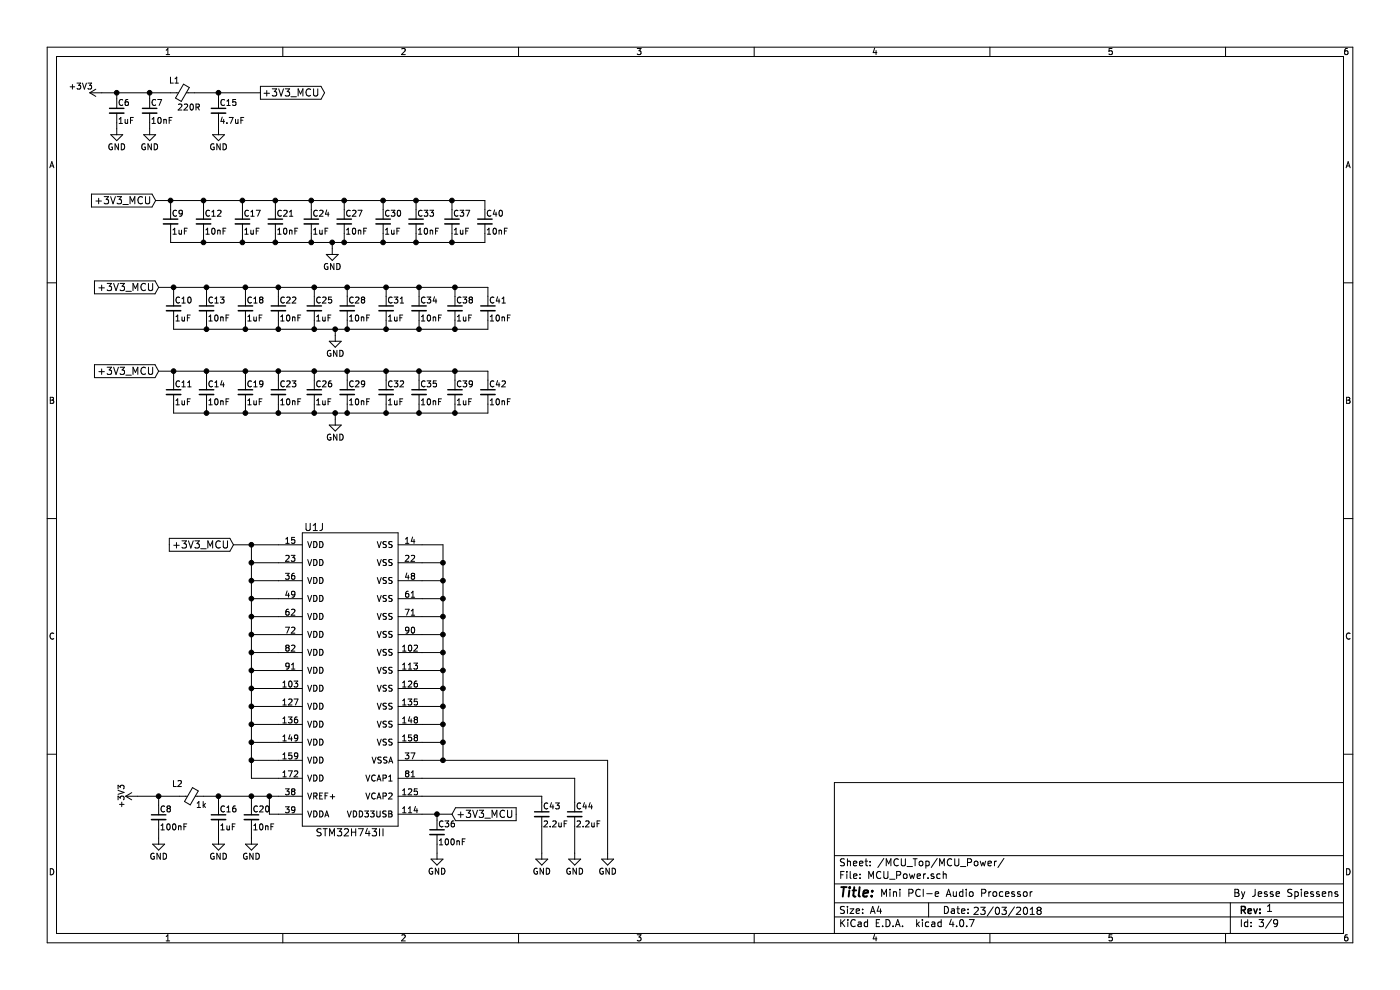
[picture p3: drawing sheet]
EESchema Schematic File Version 2
LIBS:power
LIBS:device
LIBS:switches
LIBS:relays
LIBS:motors
LIBS:transistors
LIBS:conn
LIBS:linear
LIBS:regul
LIBS:74xx
LIBS:cmos4000
LIBS:adc-dac
LIBS:memory
LIBS:xilinx
LIBS:microcontrollers
LIBS:dsp
LIBS:microchip
LIBS:analog_switches
LIBS:motorola
LIBS:texas
LIBS:intel
LIBS:audio
LIBS:interface
LIBS:digital-audio
LIBS:philips
LIBS:display
LIBS:cypress
LIBS:siliconi
LIBS:opto
LIBS:atmel
LIBS:contrib
LIBS:valves
LIBS:STM32
LIBS:SDRAM
LIBS:CODEC
LIBS:TVS_ARRAY
LIBS:BUCK
LIBS:LDO
LIBS:BOOST
LIBS:CONNECTOR
LIBS:POWER_SW
LIBS:EMI_GASKET
LIBS:LED
LIBS:Main board-cache
EELAYER 25 0
EELAYER END
$Descr A4 11693 8268
encoding utf-8
Sheet 3 9
Title ""
Date ""
Rev ""
Comp ""
Comment1 ""
Comment2 ""
Comment3 ""
Comment4 ""
$EndDescr
$Comp
L STM32H743II U1
U 10 1
P 2925 5650
F 0 "U1" H 2625 6900 60  0000 C CNN
F 1 "STM32H743II" H 2925 4350 60  0000 C CNN
F 2 "" H 2925 4350 60  0001 C CNN
F 3 "" H 2925 4350 60  0001 C CNN
	10   2925 5650
	1    0    0    -1  
$EndComp
$Comp
L +3V3 #PWR13
U 1 1
P 850 775
F 0 "#PWR13" H 850 625 50  0001 C CNN
F 1 "+3V3" V 900 950 50  0000 C CNN
F 2 "" H 850 775 50  0001 C CNN
F 3 "" H 850 775 50  0001 C CNN
	1    850  775 
	0    -1   -1   0   
$EndComp
$Comp
L Ferrite_Bead_Small L1
U 1 1
P 1525 775
F 0 "L1" V 1625 800 50  0000 L CNN
F 1 "220R" V 1400 625 50  0000 L CNN
F 2 "" V 1455 775 50  0001 C CNN
F 3 "" H 1525 775 50  0001 C CNN
	1    1525 775 
	0    -1   -1   0   
$EndComp
$Comp
L C_Small C6
U 1 1
P 975 925
F 0 "C6" H 985 995 50  0000 L CNN
F 1 "1uF" H 985 845 50  0000 L CNN
F 2 "" H 975 925 50  0001 C CNN
F 3 "" H 975 925 50  0001 C CNN
	1    975  925 
	1    0    0    -1  
$EndComp
$Comp
L C_Small C7
U 1 1
P 1250 925
F 0 "C7" H 1260 995 50  0000 L CNN
F 1 "10nF" H 1260 845 50  0000 L CNN
F 2 "" H 1250 925 50  0001 C CNN
F 3 "" H 1250 925 50  0001 C CNN
	1    1250 925 
	1    0    0    -1  
$EndComp
Wire Wire Line
	850  775  1425 775 
Wire Wire Line
	975  775  975  825 
Wire Wire Line
	1250 775  1250 825 
Connection ~ 975  775 
Connection ~ 1250 775 
$Comp
L GND #PWR14
U 1 1
P 975 1075
F 0 "#PWR14" H 975 825 50  0001 C CNN
F 1 "GND" H 975 925 50  0000 C CNN
F 2 "" H 975 1075 50  0001 C CNN
F 3 "" H 975 1075 50  0001 C CNN
	1    975  1075
	1    0    0    -1  
$EndComp
$Comp
L GND #PWR16
U 1 1
P 1250 1075
F 0 "#PWR16" H 1250 825 50  0001 C CNN
F 1 "GND" H 1250 925 50  0000 C CNN
F 2 "" H 1250 1075 50  0001 C CNN
F 3 "" H 1250 1075 50  0001 C CNN
	1    1250 1075
	1    0    0    -1  
$EndComp
Wire Wire Line
	975  1025 975  1075
Wire Wire Line
	1250 1025 1250 1075
$Comp
L C_Small C15
U 1 1
P 1825 925
F 0 "C15" H 1835 995 50  0000 L CNN
F 1 "4.7uF" H 1835 845 50  0000 L CNN
F 2 "" H 1825 925 50  0001 C CNN
F 3 "" H 1825 925 50  0001 C CNN
	1    1825 925 
	1    0    0    -1  
$EndComp
Wire Wire Line
	1625 775  2175 775 
Wire Wire Line
	1825 775  1825 825 
$Comp
L GND #PWR18
U 1 1
P 1825 1075
F 0 "#PWR18" H 1825 825 50  0001 C CNN
F 1 "GND" H 1825 925 50  0000 C CNN
F 2 "" H 1825 1075 50  0001 C CNN
F 3 "" H 1825 1075 50  0001 C CNN
	1    1825 1075
	1    0    0    -1  
$EndComp
Wire Wire Line
	1825 1025 1825 1075
Text GLabel 2175 775  2    60   Output ~ 0
+3V3_MCU
Connection ~ 1825 775 
Text GLabel 1300 1675 0    60   Input ~ 0
+3V3_MCU
$Comp
L C_Small C9
U 1 1
P 1425 1850
F 0 "C9" H 1435 1920 50  0000 L CNN
F 1 "1uF" H 1435 1770 50  0000 L CNN
F 2 "" H 1425 1850 50  0001 C CNN
F 3 "" H 1425 1850 50  0001 C CNN
	1    1425 1850
	1    0    0    -1  
$EndComp
$Comp
L C_Small C12
U 1 1
P 1700 1850
F 0 "C12" H 1710 1920 50  0000 L CNN
F 1 "10nF" H 1710 1770 50  0000 L CNN
F 2 "" H 1700 1850 50  0001 C CNN
F 3 "" H 1700 1850 50  0001 C CNN
	1    1700 1850
	1    0    0    -1  
$EndComp
$Comp
L C_Small C17
U 1 1
P 2025 1850
F 0 "C17" H 2035 1920 50  0000 L CNN
F 1 "1uF" H 2035 1770 50  0000 L CNN
F 2 "" H 2025 1850 50  0001 C CNN
F 3 "" H 2025 1850 50  0001 C CNN
	1    2025 1850
	1    0    0    -1  
$EndComp
$Comp
L C_Small C21
U 1 1
P 2300 1850
F 0 "C21" H 2310 1920 50  0000 L CNN
F 1 "10nF" H 2310 1770 50  0000 L CNN
F 2 "" H 2300 1850 50  0001 C CNN
F 3 "" H 2300 1850 50  0001 C CNN
	1    2300 1850
	1    0    0    -1  
$EndComp
$Comp
L C_Small C24
U 1 1
P 2600 1850
F 0 "C24" H 2610 1920 50  0000 L CNN
F 1 "1uF" H 2610 1770 50  0000 L CNN
F 2 "" H 2600 1850 50  0001 C CNN
F 3 "" H 2600 1850 50  0001 C CNN
	1    2600 1850
	1    0    0    -1  
$EndComp
$Comp
L C_Small C27
U 1 1
P 2875 1850
F 0 "C27" H 2885 1920 50  0000 L CNN
F 1 "10nF" H 2885 1770 50  0000 L CNN
F 2 "" H 2875 1850 50  0001 C CNN
F 3 "" H 2875 1850 50  0001 C CNN
	1    2875 1850
	1    0    0    -1  
$EndComp
$Comp
L C_Small C30
U 1 1
P 3200 1850
F 0 "C30" H 3210 1920 50  0000 L CNN
F 1 "1uF" H 3210 1770 50  0000 L CNN
F 2 "" H 3200 1850 50  0001 C CNN
F 3 "" H 3200 1850 50  0001 C CNN
	1    3200 1850
	1    0    0    -1  
$EndComp
$Comp
L C_Small C33
U 1 1
P 3475 1850
F 0 "C33" H 3485 1920 50  0000 L CNN
F 1 "10nF" H 3485 1770 50  0000 L CNN
F 2 "" H 3475 1850 50  0001 C CNN
F 3 "" H 3475 1850 50  0001 C CNN
	1    3475 1850
	1    0    0    -1  
$EndComp
$Comp
L C_Small C37
U 1 1
P 3775 1850
F 0 "C37" H 3785 1920 50  0000 L CNN
F 1 "1uF" H 3785 1770 50  0000 L CNN
F 2 "" H 3775 1850 50  0001 C CNN
F 3 "" H 3775 1850 50  0001 C CNN
	1    3775 1850
	1    0    0    -1  
$EndComp
$Comp
L C_Small C40
U 1 1
P 4050 1850
F 0 "C40" H 4060 1920 50  0000 L CNN
F 1 "10nF" H 4060 1770 50  0000 L CNN
F 2 "" H 4050 1850 50  0001 C CNN
F 3 "" H 4050 1850 50  0001 C CNN
	1    4050 1850
	1    0    0    -1  
$EndComp
$Comp
L GND #PWR21
U 1 1
P 2775 2075
F 0 "#PWR21" H 2775 1825 50  0001 C CNN
F 1 "GND" H 2775 1925 50  0000 C CNN
F 2 "" H 2775 2075 50  0001 C CNN
F 3 "" H 2775 2075 50  0001 C CNN
	1    2775 2075
	1    0    0    -1  
$EndComp
Wire Wire Line
	1300 1675 4050 1675
Wire Wire Line
	4050 1675 4050 1750
Wire Wire Line
	3775 1750 3775 1675
Connection ~ 3775 1675
Wire Wire Line
	3475 1750 3475 1675
Connection ~ 3475 1675
Wire Wire Line
	3200 1750 3200 1675
Connection ~ 3200 1675
Wire Wire Line
	2875 1750 2875 1675
Connection ~ 2875 1675
Wire Wire Line
	2600 1750 2600 1675
Connection ~ 2600 1675
Wire Wire Line
	2300 1750 2300 1675
Connection ~ 2300 1675
Wire Wire Line
	2025 1750 2025 1675
Connection ~ 2025 1675
Wire Wire Line
	1700 1750 1700 1675
Connection ~ 1700 1675
Wire Wire Line
	1425 1750 1425 1675
Connection ~ 1425 1675
Wire Wire Line
	1425 1950 1425 2025
Wire Wire Line
	1425 2025 4050 2025
Wire Wire Line
	2775 2025 2775 2075
Wire Wire Line
	4050 2025 4050 1950
Connection ~ 2775 2025
Wire Wire Line
	3775 1950 3775 2025
Connection ~ 3775 2025
Wire Wire Line
	3475 1950 3475 2025
Connection ~ 3475 2025
Wire Wire Line
	3200 1950 3200 2025
Connection ~ 3200 2025
Wire Wire Line
	2875 1950 2875 2025
Connection ~ 2875 2025
Wire Wire Line
	2600 1950 2600 2025
Connection ~ 2600 2025
Wire Wire Line
	2300 1950 2300 2025
Connection ~ 2300 2025
Wire Wire Line
	2025 1950 2025 2025
Connection ~ 2025 2025
Wire Wire Line
	1700 1950 1700 2025
Connection ~ 1700 2025
Text GLabel 1325 2400 0    60   Input ~ 0
+3V3_MCU
$Comp
L C_Small C10
U 1 1
P 1450 2575
F 0 "C10" H 1460 2645 50  0000 L CNN
F 1 "1uF" H 1460 2495 50  0000 L CNN
F 2 "" H 1450 2575 50  0001 C CNN
F 3 "" H 1450 2575 50  0001 C CNN
	1    1450 2575
	1    0    0    -1  
$EndComp
$Comp
L C_Small C13
U 1 1
P 1725 2575
F 0 "C13" H 1735 2645 50  0000 L CNN
F 1 "10nF" H 1735 2495 50  0000 L CNN
F 2 "" H 1725 2575 50  0001 C CNN
F 3 "" H 1725 2575 50  0001 C CNN
	1    1725 2575
	1    0    0    -1  
$EndComp
$Comp
L C_Small C18
U 1 1
P 2050 2575
F 0 "C18" H 2060 2645 50  0000 L CNN
F 1 "1uF" H 2060 2495 50  0000 L CNN
F 2 "" H 2050 2575 50  0001 C CNN
F 3 "" H 2050 2575 50  0001 C CNN
	1    2050 2575
	1    0    0    -1  
$EndComp
$Comp
L C_Small C22
U 1 1
P 2325 2575
F 0 "C22" H 2335 2645 50  0000 L CNN
F 1 "10nF" H 2335 2495 50  0000 L CNN
F 2 "" H 2325 2575 50  0001 C CNN
F 3 "" H 2325 2575 50  0001 C CNN
	1    2325 2575
	1    0    0    -1  
$EndComp
$Comp
L C_Small C25
U 1 1
P 2625 2575
F 0 "C25" H 2635 2645 50  0000 L CNN
F 1 "1uF" H 2635 2495 50  0000 L CNN
F 2 "" H 2625 2575 50  0001 C CNN
F 3 "" H 2625 2575 50  0001 C CNN
	1    2625 2575
	1    0    0    -1  
$EndComp
$Comp
L C_Small C28
U 1 1
P 2900 2575
F 0 "C28" H 2910 2645 50  0000 L CNN
F 1 "10nF" H 2910 2495 50  0000 L CNN
F 2 "" H 2900 2575 50  0001 C CNN
F 3 "" H 2900 2575 50  0001 C CNN
	1    2900 2575
	1    0    0    -1  
$EndComp
$Comp
L C_Small C31
U 1 1
P 3225 2575
F 0 "C31" H 3235 2645 50  0000 L CNN
F 1 "1uF" H 3235 2495 50  0000 L CNN
F 2 "" H 3225 2575 50  0001 C CNN
F 3 "" H 3225 2575 50  0001 C CNN
	1    3225 2575
	1    0    0    -1  
$EndComp
$Comp
L C_Small C34
U 1 1
P 3500 2575
F 0 "C34" H 3510 2645 50  0000 L CNN
F 1 "10nF" H 3510 2495 50  0000 L CNN
F 2 "" H 3500 2575 50  0001 C CNN
F 3 "" H 3500 2575 50  0001 C CNN
	1    3500 2575
	1    0    0    -1  
$EndComp
$Comp
L C_Small C38
U 1 1
P 3800 2575
F 0 "C38" H 3810 2645 50  0000 L CNN
F 1 "1uF" H 3810 2495 50  0000 L CNN
F 2 "" H 3800 2575 50  0001 C CNN
F 3 "" H 3800 2575 50  0001 C CNN
	1    3800 2575
	1    0    0    -1  
$EndComp
$Comp
L C_Small C41
U 1 1
P 4075 2575
F 0 "C41" H 4085 2645 50  0000 L CNN
F 1 "10nF" H 4085 2495 50  0000 L CNN
F 2 "" H 4075 2575 50  0001 C CNN
F 3 "" H 4075 2575 50  0001 C CNN
	1    4075 2575
	1    0    0    -1  
$EndComp
$Comp
L GND #PWR22
U 1 1
P 2800 2800
F 0 "#PWR22" H 2800 2550 50  0001 C CNN
F 1 "GND" H 2800 2650 50  0000 C CNN
F 2 "" H 2800 2800 50  0001 C CNN
F 3 "" H 2800 2800 50  0001 C CNN
	1    2800 2800
	1    0    0    -1  
$EndComp
Wire Wire Line
	1325 2400 4075 2400
Wire Wire Line
	4075 2400 4075 2475
Wire Wire Line
	3800 2475 3800 2400
Connection ~ 3800 2400
Wire Wire Line
	3500 2475 3500 2400
Connection ~ 3500 2400
Wire Wire Line
	3225 2475 3225 2400
Connection ~ 3225 2400
Wire Wire Line
	2900 2475 2900 2400
Connection ~ 2900 2400
Wire Wire Line
	2625 2475 2625 2400
Connection ~ 2625 2400
Wire Wire Line
	2325 2475 2325 2400
Connection ~ 2325 2400
Wire Wire Line
	2050 2475 2050 2400
Connection ~ 2050 2400
Wire Wire Line
	1725 2475 1725 2400
Connection ~ 1725 2400
Wire Wire Line
	1450 2475 1450 2400
Connection ~ 1450 2400
Wire Wire Line
	1450 2675 1450 2750
Wire Wire Line
	1450 2750 4075 2750
Wire Wire Line
	2800 2750 2800 2800
Wire Wire Line
	4075 2750 4075 2675
Connection ~ 2800 2750
Wire Wire Line
	3800 2675 3800 2750
Connection ~ 3800 2750
Wire Wire Line
	3500 2675 3500 2750
Connection ~ 3500 2750
Wire Wire Line
	3225 2675 3225 2750
Connection ~ 3225 2750
Wire Wire Line
	2900 2675 2900 2750
Connection ~ 2900 2750
Wire Wire Line
	2625 2675 2625 2750
Connection ~ 2625 2750
Wire Wire Line
	2325 2675 2325 2750
Connection ~ 2325 2750
Wire Wire Line
	2050 2675 2050 2750
Connection ~ 2050 2750
Wire Wire Line
	1725 2675 1725 2750
Connection ~ 1725 2750
Text GLabel 1325 3100 0    60   Input ~ 0
+3V3_MCU
$Comp
L C_Small C11
U 1 1
P 1450 3275
F 0 "C11" H 1460 3345 50  0000 L CNN
F 1 "1uF" H 1460 3195 50  0000 L CNN
F 2 "" H 1450 3275 50  0001 C CNN
F 3 "" H 1450 3275 50  0001 C CNN
	1    1450 3275
	1    0    0    -1  
$EndComp
$Comp
L C_Small C14
U 1 1
P 1725 3275
F 0 "C14" H 1735 3345 50  0000 L CNN
F 1 "10nF" H 1735 3195 50  0000 L CNN
F 2 "" H 1725 3275 50  0001 C CNN
F 3 "" H 1725 3275 50  0001 C CNN
	1    1725 3275
	1    0    0    -1  
$EndComp
$Comp
L C_Small C19
U 1 1
P 2050 3275
F 0 "C19" H 2060 3345 50  0000 L CNN
F 1 "1uF" H 2060 3195 50  0000 L CNN
F 2 "" H 2050 3275 50  0001 C CNN
F 3 "" H 2050 3275 50  0001 C CNN
	1    2050 3275
	1    0    0    -1  
$EndComp
$Comp
L C_Small C23
U 1 1
P 2325 3275
F 0 "C23" H 2335 3345 50  0000 L CNN
F 1 "10nF" H 2335 3195 50  0000 L CNN
F 2 "" H 2325 3275 50  0001 C CNN
F 3 "" H 2325 3275 50  0001 C CNN
	1    2325 3275
	1    0    0    -1  
$EndComp
$Comp
L C_Small C26
U 1 1
P 2625 3275
F 0 "C26" H 2635 3345 50  0000 L CNN
F 1 "1uF" H 2635 3195 50  0000 L CNN
F 2 "" H 2625 3275 50  0001 C CNN
F 3 "" H 2625 3275 50  0001 C CNN
	1    2625 3275
	1    0    0    -1  
$EndComp
$Comp
L C_Small C29
U 1 1
P 2900 3275
F 0 "C29" H 2910 3345 50  0000 L CNN
F 1 "10nF" H 2910 3195 50  0000 L CNN
F 2 "" H 2900 3275 50  0001 C CNN
F 3 "" H 2900 3275 50  0001 C CNN
	1    2900 3275
	1    0    0    -1  
$EndComp
$Comp
L C_Small C32
U 1 1
P 3225 3275
F 0 "C32" H 3235 3345 50  0000 L CNN
F 1 "1uF" H 3235 3195 50  0000 L CNN
F 2 "" H 3225 3275 50  0001 C CNN
F 3 "" H 3225 3275 50  0001 C CNN
	1    3225 3275
	1    0    0    -1  
$EndComp
$Comp
L C_Small C35
U 1 1
P 3500 3275
F 0 "C35" H 3510 3345 50  0000 L CNN
F 1 "10nF" H 3510 3195 50  0000 L CNN
F 2 "" H 3500 3275 50  0001 C CNN
F 3 "" H 3500 3275 50  0001 C CNN
	1    3500 3275
	1    0    0    -1  
$EndComp
$Comp
L C_Small C39
U 1 1
P 3800 3275
F 0 "C39" H 3810 3345 50  0000 L CNN
F 1 "1uF" H 3810 3195 50  0000 L CNN
F 2 "" H 3800 3275 50  0001 C CNN
F 3 "" H 3800 3275 50  0001 C CNN
	1    3800 3275
	1    0    0    -1  
$EndComp
$Comp
L C_Small C42
U 1 1
P 4075 3275
F 0 "C42" H 4085 3345 50  0000 L CNN
F 1 "10nF" H 4085 3195 50  0000 L CNN
F 2 "" H 4075 3275 50  0001 C CNN
F 3 "" H 4075 3275 50  0001 C CNN
	1    4075 3275
	1    0    0    -1  
$EndComp
$Comp
L GND #PWR23
U 1 1
P 2800 3500
F 0 "#PWR23" H 2800 3250 50  0001 C CNN
F 1 "GND" H 2800 3350 50  0000 C CNN
F 2 "" H 2800 3500 50  0001 C CNN
F 3 "" H 2800 3500 50  0001 C CNN
	1    2800 3500
	1    0    0    -1  
$EndComp
Wire Wire Line
	1325 3100 4075 3100
Wire Wire Line
	4075 3100 4075 3175
Wire Wire Line
	3800 3175 3800 3100
Connection ~ 3800 3100
Wire Wire Line
	3500 3175 3500 3100
Connection ~ 3500 3100
Wire Wire Line
	3225 3175 3225 3100
Connection ~ 3225 3100
Wire Wire Line
	2900 3175 2900 3100
Connection ~ 2900 3100
Wire Wire Line
	2625 3175 2625 3100
Connection ~ 2625 3100
Wire Wire Line
	2325 3175 2325 3100
Connection ~ 2325 3100
Wire Wire Line
	2050 3175 2050 3100
Connection ~ 2050 3100
Wire Wire Line
	1725 3175 1725 3100
Connection ~ 1725 3100
Wire Wire Line
	1450 3175 1450 3100
Connection ~ 1450 3100
Wire Wire Line
	1450 3375 1450 3450
Wire Wire Line
	1450 3450 4075 3450
Wire Wire Line
	2800 3450 2800 3500
Wire Wire Line
	4075 3450 4075 3375
Connection ~ 2800 3450
Wire Wire Line
	3800 3375 3800 3450
Connection ~ 3800 3450
Wire Wire Line
	3500 3375 3500 3450
Connection ~ 3500 3450
Wire Wire Line
	3225 3375 3225 3450
Connection ~ 3225 3450
Wire Wire Line
	2900 3375 2900 3450
Connection ~ 2900 3450
Wire Wire Line
	2625 3375 2625 3450
Connection ~ 2625 3450
Wire Wire Line
	2325 3375 2325 3450
Connection ~ 2325 3450
Wire Wire Line
	2050 3375 2050 3450
Connection ~ 2050 3450
Wire Wire Line
	1725 3375 1725 3450
Connection ~ 1725 3450
Text GLabel 1950 4550 0    60   Input ~ 0
+3V3_MCU
Wire Wire Line
	2325 4550 1950 4550
Wire Wire Line
	2325 4700 2100 4700
Wire Wire Line
	2100 4550 2100 6500
Connection ~ 2100 4550
Wire Wire Line
	2100 4850 2325 4850
Connection ~ 2100 4700
Wire Wire Line
	2100 6500 2325 6500
Connection ~ 2100 4850
Wire Wire Line
	2325 6350 2100 6350
Connection ~ 2100 6350
Wire Wire Line
	2325 6200 2100 6200
Connection ~ 2100 6200
Wire Wire Line
	2325 6050 2100 6050
Connection ~ 2100 6050
Wire Wire Line
	2325 5900 2100 5900
Connection ~ 2100 5900
Wire Wire Line
	2325 5750 2100 5750
Connection ~ 2100 5750
Wire Wire Line
	2325 5600 2100 5600
Connection ~ 2100 5600
Wire Wire Line
	2325 5450 2100 5450
Connection ~ 2100 5450
Wire Wire Line
	2325 5300 2100 5300
Connection ~ 2100 5300
Wire Wire Line
	2325 5150 2100 5150
Connection ~ 2100 5150
Wire Wire Line
	2325 5000 2100 5000
Connection ~ 2100 5000
$Comp
L +3V3 #PWR15
U 1 1
P 1150 6650
F 0 "#PWR15" H 1150 6500 50  0001 C CNN
F 1 "+3V3" H 1150 6790 50  0000 C CNN
F 2 "" H 1150 6650 50  0001 C CNN
F 3 "" H 1150 6650 50  0001 C CNN
	1    1150 6650
	0    -1   -1   0   
$EndComp
$Comp
L C_Small C8
U 1 1
P 1325 6825
F 0 "C8" H 1335 6895 50  0000 L CNN
F 1 "100nF" H 1335 6745 50  0000 L CNN
F 2 "" H 1325 6825 50  0001 C CNN
F 3 "" H 1325 6825 50  0001 C CNN
	1    1325 6825
	1    0    0    -1  
$EndComp
$Comp
L C_Small C16
U 1 1
P 1825 6825
F 0 "C16" H 1835 6895 50  0000 L CNN
F 1 "1uF" H 1835 6745 50  0000 L CNN
F 2 "" H 1825 6825 50  0001 C CNN
F 3 "" H 1825 6825 50  0001 C CNN
	1    1825 6825
	1    0    0    -1  
$EndComp
$Comp
L C_Small C20
U 1 1
P 2100 6825
F 0 "C20" H 2110 6895 50  0000 L CNN
F 1 "10nF" H 2110 6745 50  0000 L CNN
F 2 "" H 2100 6825 50  0001 C CNN
F 3 "" H 2100 6825 50  0001 C CNN
	1    2100 6825
	1    0    0    -1  
$EndComp
$Comp
L Ferrite_Bead_Small L2
U 1 1
P 1600 6650
F 0 "L2" V 1700 6725 50  0000 L CNN
F 1 "1k" V 1525 6525 50  0000 L CNN
F 2 "" V 1530 6650 50  0001 C CNN
F 3 "" H 1600 6650 50  0001 C CNN
	1    1600 6650
	0    -1   -1   0   
$EndComp
$Comp
L GND #PWR17
U 1 1
P 1325 7000
F 0 "#PWR17" H 1325 6750 50  0001 C CNN
F 1 "GND" H 1325 6850 50  0000 C CNN
F 2 "" H 1325 7000 50  0001 C CNN
F 3 "" H 1325 7000 50  0001 C CNN
	1    1325 7000
	1    0    0    -1  
$EndComp
$Comp
L GND #PWR19
U 1 1
P 1825 7000
F 0 "#PWR19" H 1825 6750 50  0001 C CNN
F 1 "GND" H 1825 6850 50  0000 C CNN
F 2 "" H 1825 7000 50  0001 C CNN
F 3 "" H 1825 7000 50  0001 C CNN
	1    1825 7000
	1    0    0    -1  
$EndComp
$Comp
L GND #PWR20
U 1 1
P 2100 7000
F 0 "#PWR20" H 2100 6750 50  0001 C CNN
F 1 "GND" H 2100 6850 50  0000 C CNN
F 2 "" H 2100 7000 50  0001 C CNN
F 3 "" H 2100 7000 50  0001 C CNN
	1    2100 7000
	1    0    0    -1  
$EndComp
Wire Wire Line
	1325 6925 1325 7000
Wire Wire Line
	1825 6925 1825 7000
Wire Wire Line
	2100 6925 2100 7000
Wire Wire Line
	1150 6650 1500 6650
Wire Wire Line
	1325 6650 1325 6725
Connection ~ 1325 6650
Wire Wire Line
	1700 6650 2325 6650
Wire Wire Line
	2325 6800 2250 6800
Wire Wire Line
	2250 6800 2250 6650
Connection ~ 2250 6650
Wire Wire Line
	2100 6725 2100 6650
Connection ~ 2100 6650
Wire Wire Line
	1825 6725 1825 6650
Connection ~ 1825 6650
$Comp
L C_Small C43
U 1 1
P 4525 6800
F 0 "C43" H 4535 6870 50  0000 L CNN
F 1 "2.2uF" H 4535 6720 50  0000 L CNN
F 2 "" H 4525 6800 50  0001 C CNN
F 3 "" H 4525 6800 50  0001 C CNN
	1    4525 6800
	1    0    0    -1  
$EndComp
$Comp
L C_Small C44
U 1 1
P 4800 6800
F 0 "C44" H 4810 6870 50  0000 L CNN
F 1 "2.2uF" H 4810 6720 50  0000 L CNN
F 2 "" H 4800 6800 50  0001 C CNN
F 3 "" H 4800 6800 50  0001 C CNN
	1    4800 6800
	1    0    0    -1  
$EndComp
$Comp
L C_Small C36
U 1 1
P 3650 6950
F 0 "C36" H 3660 7020 50  0000 L CNN
F 1 "100nF" H 3660 6870 50  0000 L CNN
F 2 "" H 3650 6950 50  0001 C CNN
F 3 "" H 3650 6950 50  0001 C CNN
	1    3650 6950
	1    0    0    -1  
$EndComp
Wire Wire Line
	3525 6500 4800 6500
Wire Wire Line
	3525 6650 4525 6650
Text GLabel 3775 6800 2    60   Input ~ 0
+3V3_MCU
Wire Wire Line
	4525 6650 4525 6700
Wire Wire Line
	4800 6500 4800 6700
Wire Wire Line
	3525 6800 3775 6800
Wire Wire Line
	3650 6850 3650 6800
Connection ~ 3650 6800
$Comp
L GND #PWR24
U 1 1
P 3650 7125
F 0 "#PWR24" H 3650 6875 50  0001 C CNN
F 1 "GND" H 3650 6975 50  0000 C CNN
F 2 "" H 3650 7125 50  0001 C CNN
F 3 "" H 3650 7125 50  0001 C CNN
	1    3650 7125
	1    0    0    -1  
$EndComp
$Comp
L GND #PWR25
U 1 1
P 4525 7125
F 0 "#PWR25" H 4525 6875 50  0001 C CNN
F 1 "GND" H 4525 6975 50  0000 C CNN
F 2 "" H 4525 7125 50  0001 C CNN
F 3 "" H 4525 7125 50  0001 C CNN
	1    4525 7125
	1    0    0    -1  
$EndComp
$Comp
L GND #PWR26
U 1 1
P 4800 7125
F 0 "#PWR26" H 4800 6875 50  0001 C CNN
F 1 "GND" H 4800 6975 50  0000 C CNN
F 2 "" H 4800 7125 50  0001 C CNN
F 3 "" H 4800 7125 50  0001 C CNN
	1    4800 7125
	1    0    0    -1  
$EndComp
Wire Wire Line
	3650 7050 3650 7125
Wire Wire Line
	4525 6900 4525 7125
Wire Wire Line
	4800 6900 4800 7125
Wire Wire Line
	3525 6350 5075 6350
Wire Wire Line
	3700 6350 3700 4550
Wire Wire Line
	3525 6200 3700 6200
Connection ~ 3700 6200
Wire Wire Line
	3525 6050 3700 6050
Connection ~ 3700 6050
Wire Wire Line
	3525 5900 3700 5900
Connection ~ 3700 5900
Wire Wire Line
	3525 5750 3700 5750
Connection ~ 3700 5750
Wire Wire Line
	3525 5600 3700 5600
Connection ~ 3700 5600
Wire Wire Line
	3525 5450 3700 5450
Connection ~ 3700 5450
Wire Wire Line
	3525 5300 3700 5300
Connection ~ 3700 5300
Wire Wire Line
	3525 5150 3700 5150
Connection ~ 3700 5150
Wire Wire Line
	3525 5000 3700 5000
Connection ~ 3700 5000
Wire Wire Line
	3525 4850 3700 4850
Connection ~ 3700 4850
Wire Wire Line
	3525 4700 3700 4700
Connection ~ 3700 4700
Wire Wire Line
	3700 4550 3525 4550
Connection ~ 3700 6350
$Comp
L GND #PWR27
U 1 1
P 5075 7125
F 0 "#PWR27" H 5075 6875 50  0001 C CNN
F 1 "GND" H 5075 6975 50  0000 C CNN
F 2 "" H 5075 7125 50  0001 C CNN
F 3 "" H 5075 7125 50  0001 C CNN
	1    5075 7125
	1    0    0    -1  
$EndComp
Wire Wire Line
	5075 6350 5075 7125
Text Notes 8125 7650 0    60   ~ 0
23/03/2018
Text Notes 10575 7625 0    60   ~ 0
1
Text Notes 7350 7500 0    60   ~ 0
Mini PCI-e Audio Processor
Text Notes 10300 7500 0    60   ~ 0
By Jesse Spiessens
$EndSCHEMATC
